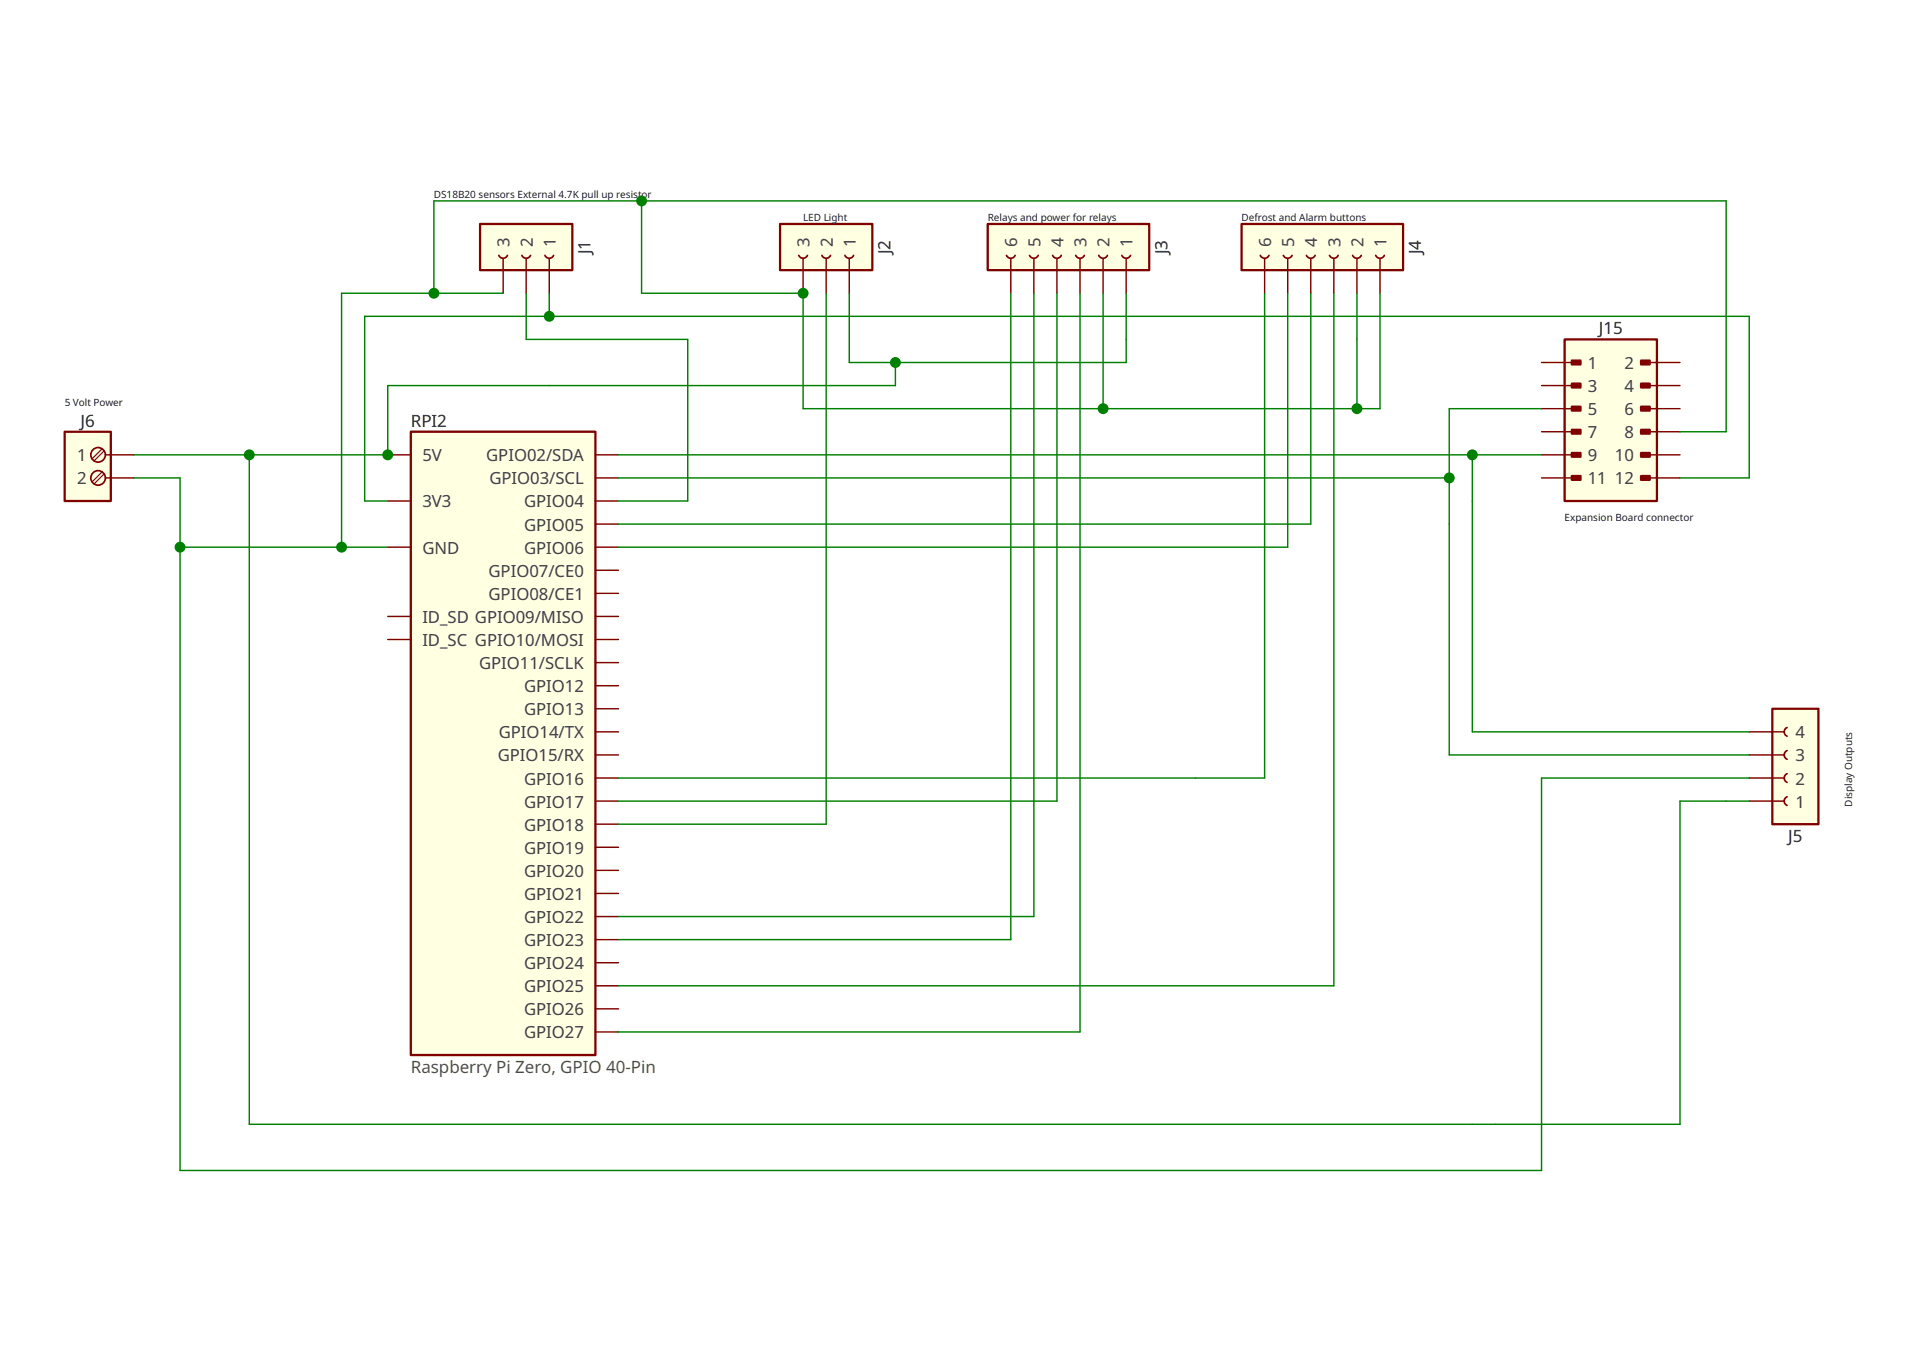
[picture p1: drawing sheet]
<svg xmlns="http://www.w3.org/2000/svg" width="297mm" height="210mm" viewBox="0 0 297 210" stroke-linecap="round" stroke-linejoin="round" font-family="sans-serif">
<path d="M241.9 52.5h14.3v24.9h-14.3z" fill-rule="evenodd" fill="#ffffe1" stroke="#800000" stroke-width=".35"/>
<g fill="#800000" stroke="#800000" stroke-width=".35">
<path d="M243 55.7h1.4v.6h-1.4z" fill-rule="evenodd"/>
<path d="M253.8 55.7h1.3v.6h-1.3z" fill-rule="evenodd"/>
<path d="M243 59.3h1.4v.6h-1.4z" fill-rule="evenodd"/>
<path d="M253.8 59.3h1.3v.6h-1.3z" fill-rule="evenodd"/>
<path d="M243 62.9h1.4v.6h-1.4z" fill-rule="evenodd"/>
<path d="M253.8 62.9h1.3v.6h-1.3z" fill-rule="evenodd"/>
<path d="M243 66.4h1.4v.6h-1.4z" fill-rule="evenodd"/>
<path d="M253.8 66.4h1.3v.6h-1.3z" fill-rule="evenodd"/>
<path d="M243 70h1.4v.6h-1.4z" fill-rule="evenodd"/>
<path d="M253.8 70h1.3v.6h-1.3z" fill-rule="evenodd"/>
<path d="M243 73.6h1.4v.6h-1.4z" fill-rule="evenodd"/>
<path d="M253.8 73.6h1.3v.6h-1.3z" fill-rule="evenodd"/>
</g>
<path d="M238.4 56h5.3M238.4 59.6h5.3M254.4 56h5.4M254.4 59.6h5.4M238.4 66.7h5.3M238.4 73.9h5.3M238.4 63.2h5.3M238.4 70.3h5.3M254.4 66.7h5.4M254.4 73.9h5.4M254.4 63.2h5.4M254.4 70.3h5.4" fill="none" stroke="#800000" stroke-width=".22"/>
<path d="M120.6 34.6h14.3v7.2h-14.3z" fill-rule="evenodd" fill="#ffffe1" stroke="#800000" stroke-width=".35"/>
<path d="M123.5 39.5a.72 .72 0 0 0 .7 .4 .72 .72 0 0 0 .7-.4M127.1 39.5a.72 .72 0 0 0 .7 .4 .72 .72 0 0 0 .6-.4M130.7 39.5a.72 .72 0 0 0 .6 .4 .72 .72 0 0 0 .7-.4" fill="none" stroke="#800000" stroke-width=".26"/>
<path d="M124.2 40v5.3M127.8 40v5.3M131.3 40v5.3" fill="none" stroke="#800000" stroke-width=".22"/>
<path d="M63.5 66.7h28.6v96.4h-28.6z" fill-rule="evenodd" fill="#ffffe1" stroke="#800000" stroke-width=".36"/>
<g fill="none" stroke="#800000" stroke-width=".22">
<path d="M60 77.4h3.5M60 70.3h3.5M92.1 77.4h3.5M92.1 70.3h3.5M92.1 73.9h3.5M60 98.8h3.5M60 84.6h3.5M60 95.3h3.5M92.1 98.8h3.5M92.1 91.7h3.5M92.1 84.6h3.5M92.1 95.3h3.5"/>
<path d="M92.1 88.1h3.5M92.1 81h3.5M92.1 102.4h3.5M92.1 113.1h3.5M92.1 116.7h3.5M92.1 106h3.5M92.1 109.6h3.5M92.1 120.3h3.5M92.1 127.4h3.5M92.1 123.8h3.5M92.1 138.1h3.5M92.1 134.5h3.5"/>
<path d="M92.1 131h3.5M92.1 155.9h3.5M92.1 141.7h3.5M92.1 148.8h3.5M92.1 152.4h3.5M92.1 159.5h3.5M92.1 145.2h3.5"/>
</g>
<path d="M152.7 34.6h25v7.2h-25z" fill-rule="evenodd" fill="#ffffe1" stroke="#800000" stroke-width=".35"/>
<path d="M155.6 39.5a.72 .72 0 0 0 .7 .4 .72 .72 0 0 0 .7-.4M159.2 39.5a.72 .72 0 0 0 .7 .4 .72 .72 0 0 0 .6-.4M162.8 39.5a.72 .72 0 0 0 .6 .4 .72 .72 0 0 0 .7-.4M166.3 39.5a.72 .72 0 0 0 .7 .4 .72 .72 0 0 0 .7-.4M169.9 39.5a.72 .72 0 0 0 .7 .4 .72 .72 0 0 0 .6-.4M173.5 39.5a.72 .72 0 0 0 .6 .4 .72 .72 0 0 0 .7-.4" fill="none" stroke="#800000" stroke-width=".26"/>
<path d="M156.3 40v5.3M159.9 40v5.3M163.4 40v5.3M167 40v5.3M170.6 40v5.3M174.1 40v5.3" fill="none" stroke="#800000" stroke-width=".22"/>
<path d="M10 66.7h7.1v10.7h-7.1z" fill-rule="evenodd" fill="#ffffe1" stroke="#800000" stroke-width=".35"/>
<path d="M15.8 69.4l-1.6 1.5M15.8 72.9l-1.6 1.6M16.1 69.7l-1.6 1.5M16.1 73.2l-1.6 1.6" fill="none" stroke="#800000" stroke-width=".18"/>
<g fill="none" stroke="#800000" stroke-width=".26">
<circle cx="15.2" cy="70.3" r="1.12"/>
<circle cx="15.2" cy="73.9" r="1.12"/>
</g>
<path d="M16.3 70.3h4.4M16.3 73.9h4.4" fill="none" stroke="#800000" stroke-width=".22"/>
<path d="M192 34.6h25v7.2h-25z" fill-rule="evenodd" fill="#ffffe1" stroke="#800000" stroke-width=".35"/>
<path d="M194.9 39.5a.72 .72 0 0 0 .6 .4 .72 .72 0 0 0 .7-.4M198.4 39.5a.72 .72 0 0 0 .7 .4 .72 .72 0 0 0 .7-.4M202 39.5a.72 .72 0 0 0 .7 .4 .72 .72 0 0 0 .7-.4M205.6 39.5a.72 .72 0 0 0 .7 .4 .72 .72 0 0 0 .6-.4M209.2 39.5a.72 .72 0 0 0 .6 .4 .72 .72 0 0 0 .7-.4M212.7 39.5a.72 .72 0 0 0 .7 .4 .72 .72 0 0 0 .7-.4" fill="none" stroke="#800000" stroke-width=".26"/>
<path d="M195.5 40v5.3M199.1 40v5.3M202.7 40v5.3M206.3 40v5.3M209.8 40v5.3M213.4 40v5.3" fill="none" stroke="#800000" stroke-width=".22"/>
<path d="M274 109.6h7.2v17.8h-7.2z" fill-rule="evenodd" fill="#ffffe1" stroke="#800000" stroke-width=".35"/>
<path d="M276.3 119.6a.72 .72 0 0 0-.4 .7 .72 .72 0 0 0 .4 .6M276.3 116a.72 .72 0 0 0-.4 .7 .72 .72 0 0 0 .4 .7M276.3 112.5a.72 .72 0 0 0-.4 .6 .72 .72 0 0 0 .4 .7M276.3 123.2a.72 .72 0 0 0-.4 .6 .72 .72 0 0 0 .4 .7" fill="none" stroke="#800000" stroke-width=".26"/>
<path d="M270.5 116.7h5.3M270.5 113.1h5.3M270.5 120.3h5.3M270.5 123.8h5.3" fill="none" stroke="#800000" stroke-width=".22"/>
<path d="M74.2 34.6h14.3v7.2h-14.3z" fill-rule="evenodd" fill="#ffffe1" stroke="#800000" stroke-width=".35"/>
<path d="M77.1 39.5a.72 .72 0 0 0 .7 .4 .72 .72 0 0 0 .7-.4M80.7 39.5a.72 .72 0 0 0 .7 .4 .72 .72 0 0 0 .6-.4M84.3 39.5a.72 .72 0 0 0 .6 .4 .72 .72 0 0 0 .7-.4" fill="none" stroke="#800000" stroke-width=".26"/>
<path d="M77.8 40v5.3M81.4 40v5.3M84.9 40v5.3" fill="none" stroke="#800000" stroke-width=".22"/>
<g fill="none" stroke="#008000" stroke-width=".22">
<path d="M99.2 31.1v14.2h25v17.9h89.2v-17.9M67.1 45.3v-14.2h199.8v35.6h-7.1M77.8 45.3h-25v39.3M81.4 45.3v7.2h24.9v24.9h-10.7M84.9 45.3v3.6M127.8 45.3v82.1h-32.2M131.3 45.3v10.7h42.8v-10.7M138.5 56v3.6h-78.5v10.7h-39.3M156.3 45.3v99.9h-60.7M159.9 45.3v96.4h-64.3M163.4 45.3v78.5h-67.8M167 45.3v114.2h-71.4"/>
<path d="M170.6 45.3v17.9M195.5 45.3v75h-99.9M199.1 45.3v39.3h-103.5M202.7 45.3v35.7h-107.1M206.3 45.3v107.1h-110.7M209.8 45.3v17.9M20.7 73.9h7.1v107h210.6v-60.6h32.1M38.5 70.3v103.5h221.3v-50h10.7M95.6 73.9h128.5M95.6 70.3h142.8M227.7 70.3v42.8h42.8M238.4 63.2h-14.3v53.5h46.4"/>
<path d="M259.8 73.9h10.7v-25h-214.1v28.5h3.6M27.8 84.6h32.2"/>
</g>
<g fill="#008000">
<circle cx="224.1" cy="73.9" r=".84"/>
<circle cx="84.9" cy="48.9" r=".84"/>
<circle cx="99.2" cy="31.1" r=".84"/>
<circle cx="209.8" cy="63.2" r=".84"/>
<circle cx="124.2" cy="45.3" r=".84"/>
<circle cx="170.6" cy="63.2" r=".84"/>
<circle cx="27.8" cy="84.6" r=".84"/>
<circle cx="52.8" cy="84.6" r=".84"/>
<circle cx="67.1" cy="45.3" r=".84"/>
<circle cx="227.7" cy="70.3" r=".84"/>
<circle cx="138.5" cy="56" r=".84"/>
<circle cx="60" cy="70.3" r=".84"/>
<circle cx="38.5" cy="70.3" r=".84"/>
</g>
<g font-size="2.6" fill="#404040">
<text x="78.8" y="38.2" transform="rotate(-90 78.8 38.2)">3</text>
<text x="82.4" y="38.2" transform="rotate(-90 82.4 38.2)">2</text>
<text x="85.9" y="38.2" transform="rotate(-90 85.9 38.2)">1</text>
<text x="125.2" y="38.2" transform="rotate(-90 125.2 38.2)">3</text>
<text x="128.8" y="38.2" transform="rotate(-90 128.8 38.2)">2</text>
<text x="132.3" y="38.2" transform="rotate(-90 132.3 38.2)">1</text>
<text x="157.3" y="38.2" transform="rotate(-90 157.3 38.2)">6</text>
<text x="160.9" y="38.2" transform="rotate(-90 160.9 38.2)">5</text>
<text x="164.4" y="38.2" transform="rotate(-90 164.4 38.2)">4</text>
<text x="168" y="38.2" transform="rotate(-90 168 38.2)">3</text>
<text x="171.6" y="38.2" transform="rotate(-90 171.6 38.2)">2</text>
<text x="175.1" y="38.2" transform="rotate(-90 175.1 38.2)">1</text>
<text x="196.5" y="38.2" transform="rotate(-90 196.5 38.2)">6</text>
<text x="200.1" y="38.2" transform="rotate(-90 200.1 38.2)">5</text>
<text x="203.7" y="38.2" transform="rotate(-90 203.7 38.2)">4</text>
<text x="207.3" y="38.2" transform="rotate(-90 207.3 38.2)">3</text>
<text x="210.8" y="38.2" transform="rotate(-90 210.8 38.2)">2</text>
<text x="214.4" y="38.2" transform="rotate(-90 214.4 38.2)">1</text>
<text x="245.5" y="57">1</text>
<text x="251.2" y="57">2</text>
<text x="245.5" y="64.2">5</text>
<text x="245.5" y="60.6">3</text>
<text x="251.2" y="60.6">4</text>
<text x="251.2" y="64.2">6</text>
<text x="11.9" y="71.3">1</text>
<text x="65.3" y="71.3">5V</text>
<text x="75.2" y="71.3">GPIO02/SDA</text>
<text x="245.5" y="71.3">9</text>
<text x="245.5" y="67.7">7</text>
<text x="249.7" y="71.3">10</text>
<text x="251.2" y="67.7">8</text>
<text x="11.9" y="74.9">2</text>
<text x="75.7" y="74.9">GPIO03/SCL</text>
<text x="245.5" y="74.9">11</text>
<text x="249.7" y="74.9">12</text>
<text x="65.3" y="78.4">3V3</text>
<text x="81" y="78.4">GPIO04</text>
<text x="81" y="82">GPIO05</text>
<text x="65.3" y="85.6">GND</text>
<text x="75.5" y="89.1">GPIO07/CE0</text>
<text x="81" y="85.6">GPIO06</text>
<text x="75.5" y="92.7">GPIO08/CE1</text>
<text x="65.3" y="99.9">ID_SC GPIO10/MOSI</text>
<text x="65.3" y="96.3">ID_SD GPIO09/MISO</text>
<text x="74.1" y="103.4">GPIO11/SCLK</text>
<text x="81" y="107">GPIO12</text>
<text x="81" y="110.6">GPIO13</text>
<text x="77" y="117.7">GPIO15/RX</text>
<text x="77.1" y="114.1">GPIO14/TX</text>
<text x="277.6" y="117.7">3</text>
<text x="277.6" y="114.1">4</text>
<text x="81" y="121.3">GPIO16</text>
<text x="81" y="124.8">GPIO17</text>
<text x="277.6" y="121.3">2</text>
<text x="277.6" y="124.8">1</text>
<text x="81" y="128.4">GPIO18</text>
<text x="81" y="132">GPIO19</text>
<text x="81" y="135.5">GPIO20</text>
<text x="81" y="142.7">GPIO22</text>
<text x="81" y="139.1">GPIO21</text>
<text x="81" y="149.8">GPIO24</text>
<text x="81" y="146.2">GPIO23</text>
<text x="81" y="153.4">GPIO25</text>
<text x="81" y="156.9">GPIO26</text>
<text x="81" y="160.5">GPIO27</text>
</g>
<g font-size="2.6" fill="#202020">
<text x="91.3" y="39.3" transform="rotate(-90 91.3 39.3)">J1</text>
<text x="137.7" y="39.3" transform="rotate(-90 137.7 39.3)">J2</text>
<text x="180.5" y="39.3" transform="rotate(-90 180.5 39.3)">J3</text>
<text x="219.8" y="39.3" transform="rotate(-90 219.8 39.3)">J4</text>
<text x="247.2" y="51.7">J15</text>
<text x="12.5" y="66">J6</text>
<text x="63.5" y="66">RPI2</text>
<text x="276.5" y="130.2">J5</text>
</g>
<text font-size="2.6" fill="#505050" x="63.5" y="165.9">Raspberry Pi Zero, GPIO 40-Pin</text>
<g font-size="1.5" fill="#000080">
<text x="67.1" y="30.6">DS18B20 sensors External 4.7K pull up resistor</text>
<text x="124.2" y="34.2">LED Light</text>
<text x="152.7" y="34.2">Relays and power for relays</text>
<text x="192" y="34.2">Defrost and Alarm buttons</text>
<text x="10" y="62.7">5 Volt Power</text>
<text x="241.9" y="80.6">Expansion Board connector</text>
<text x="286.4" y="124.7" transform="rotate(-90 286.4 124.7)">Display Outputs</text>
</g>
</svg>
